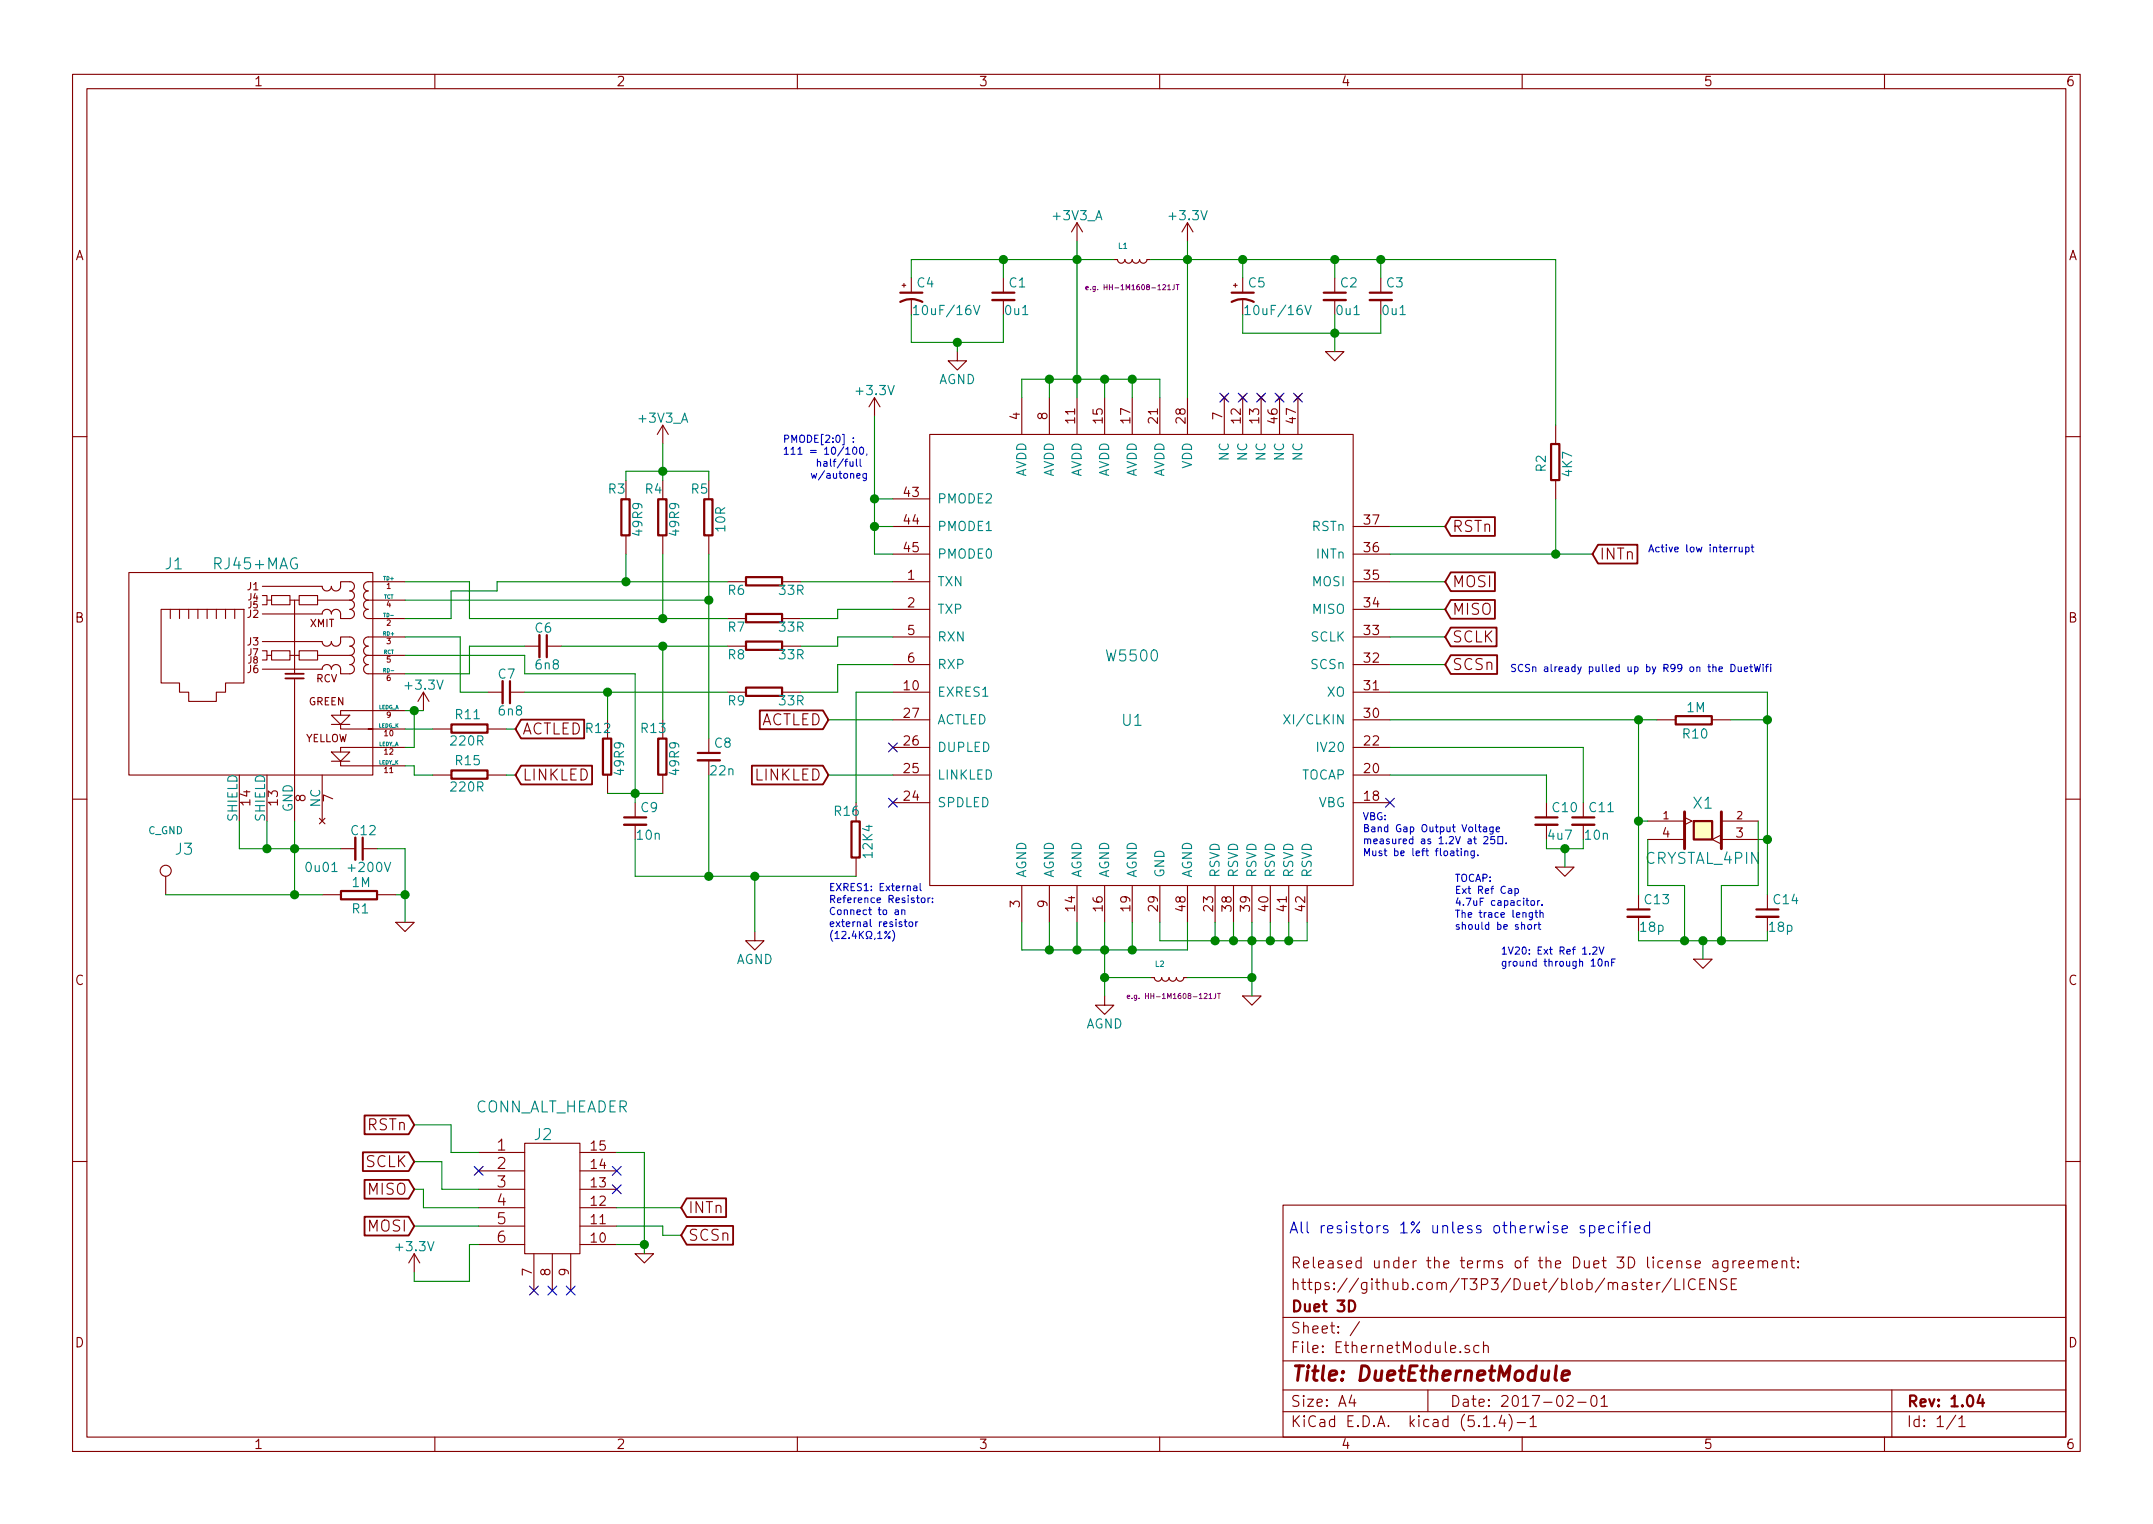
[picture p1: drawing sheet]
EESchema Schematic File Version 4
EELAYER 30 0
EELAYER END
$Descr A4 11693 8268
encoding utf-8
Sheet 1 1
Title "DuetEthernetModule"
Date "2017-02-01"
Rev "1.04"
Comp "Duet 3D"
Comment1 "https://github.com/T3P3/Duet/blob/master/LICENSE "
Comment2 "Released under the terms of the Duet 3D license agreement: "
Comment3 ""
Comment4 ""
$EndDescr
$Comp
L Duet3_MB:W5500 U1
U 1 1
P 6300 3600
F 0 "U1" H 6150 3300 60  0000 C CNN
F 1 "W5500" H 6150 3650 60  0000 C CNN
F 2 "complib:LQFP-48_7x7mm_Pitch0.5mm" H 6150 3500 60  0001 C CNN
F 3 "" H 6150 3500 60  0000 C CNN
	1    6300 3600
	1    0    0    -1  
$EndComp
$Comp
L Duet3:CRYSTAL_4PIN X1
U 1 1
P 9250 4500
F 0 "X1" H 9250 4650 60  0000 C CNN
F 1 "CRYSTAL_4PIN" H 9250 4350 60  0000 C CNN
F 2 "FE Footprints:Xtal_5x3.2" H 9250 4500 60  0001 C CNN
F 3 "" H 9250 4500 60  0000 C CNN
	1    9250 4500
	1    0    0    -1  
$EndComp
$Comp
L Device:C_Small C2
U 1 1
P 7250 1600
F 0 "C2" H 7275 1675 50  0000 L CNN
F 1 "0u1" H 7250 1525 50  0000 L CNN
F 2 "complib:C_0603" H 7250 1600 60  0001 C CNN
F 3 "" H 7250 1600 60  0000 C CNN
	1    7250 1600
	1    0    0    -1  
$EndComp
$Comp
L Device:C_Small C3
U 1 1
P 7500 1600
F 0 "C3" H 7525 1675 50  0000 L CNN
F 1 "0u1" H 7500 1525 50  0000 L CNN
F 2 "complib:C_0603" H 7500 1600 60  0001 C CNN
F 3 "" H 7500 1600 60  0000 C CNN
	1    7500 1600
	1    0    0    -1  
$EndComp
$Comp
L Device:C_Small C1
U 1 1
P 5450 1600
F 0 "C1" H 5475 1675 50  0000 L CNN
F 1 "0u1" H 5450 1525 50  0000 L CNN
F 2 "complib:C_0603" H 5450 1600 60  0001 C CNN
F 3 "" H 5450 1600 60  0000 C CNN
	1    5450 1600
	1    0    0    -1  
$EndComp
$Comp
L Device:C_Small C11
U 1 1
P 8600 4450
F 0 "C11" H 8625 4525 50  0000 L CNN
F 1 "10n" H 8600 4375 50  0000 L CNN
F 2 "complib:C_0603" H 8600 4450 60  0001 C CNN
F 3 "" H 8600 4450 60  0000 C CNN
	1    8600 4450
	1    0    0    -1  
$EndComp
$Comp
L Device:C_Small C10
U 1 1
P 8400 4450
F 0 "C10" H 8425 4525 50  0000 L CNN
F 1 "4u7" H 8400 4375 50  0000 L CNN
F 2 "complib:C_0603" H 8400 4450 60  0001 C CNN
F 3 "" H 8400 4450 60  0000 C CNN
	1    8400 4450
	1    0    0    -1  
$EndComp
$Comp
L Device:C_Small C14
U 1 1
P 9600 4950
F 0 "C14" H 9625 5025 50  0000 L CNN
F 1 "18p" H 9600 4875 50  0000 L CNN
F 2 "complib:C_0603" H 9600 4950 60  0001 C CNN
F 3 "" H 9600 4950 60  0000 C CNN
	1    9600 4950
	1    0    0    -1  
$EndComp
$Comp
L Device:C_Small C13
U 1 1
P 8900 4950
F 0 "C13" H 8925 5025 50  0000 L CNN
F 1 "18p" H 8900 4875 50  0000 L CNN
F 2 "complib:C_0603" H 8900 4950 60  0001 C CNN
F 3 "" H 8900 4950 60  0000 C CNN
	1    8900 4950
	1    0    0    -1  
$EndComp
$Comp
L Duet3:R_SMALL R10
U 1 1
P 9200 3900
F 0 "R10" V 9275 3908 50  0000 C CNN
F 1 "1M" V 9132 3912 50  0000 C CNN
F 2 "complib:R_0603" H 9200 3900 60  0001 C CNN
F 3 "" H 9200 3900 60  0000 C CNN
	1    9200 3900
	0    1    1    0   
$EndComp
$Comp
L Duet3:R_SMALL R6
U 1 1
P 4150 3150
F 0 "R6" V 4100 3300 50  0000 C CNN
F 1 "33R" V 4100 3000 50  0000 C CNN
F 2 "complib:R_0603" H 4150 3150 60  0001 C CNN
F 3 "" H 4150 3150 60  0000 C CNN
	1    4150 3150
	0    -1   -1   0   
$EndComp
$Comp
L Duet3:R_SMALL R7
U 1 1
P 4150 3350
F 0 "R7" V 4100 3500 50  0000 C CNN
F 1 "33R" V 4100 3200 50  0000 C CNN
F 2 "complib:R_0603" H 4150 3350 60  0001 C CNN
F 3 "" H 4150 3350 60  0000 C CNN
	1    4150 3350
	0    -1   -1   0   
$EndComp
$Comp
L Duet3:R_SMALL R8
U 1 1
P 4150 3500
F 0 "R8" V 4100 3650 50  0000 C CNN
F 1 "33R" V 4100 3350 50  0000 C CNN
F 2 "complib:R_0603" H 4150 3500 60  0001 C CNN
F 3 "" H 4150 3500 60  0000 C CNN
	1    4150 3500
	0    -1   -1   0   
$EndComp
$Comp
L Duet3:R_SMALL R9
U 1 1
P 4150 3750
F 0 "R9" V 4100 3900 50  0000 C CNN
F 1 "33R" V 4100 3600 50  0000 C CNN
F 2 "complib:R_0603" H 4150 3750 60  0001 C CNN
F 3 "" H 4150 3750 60  0000 C CNN
	1    4150 3750
	0    -1   -1   0   
$EndComp
$Comp
L Duet3:R_SMALL R4
U 1 1
P 3600 2800
F 0 "R4" H 3650 2650 50  0000 C CNN
F 1 "49R9" V 3532 2812 50  0000 C CNN
F 2 "complib:R_0603" H 3600 2800 60  0001 C CNN
F 3 "" H 3600 2800 60  0000 C CNN
	1    3600 2800
	-1   0    0    1   
$EndComp
$Comp
L Duet3:R_SMALL R3
U 1 1
P 3400 2800
F 0 "R3" H 3450 2650 50  0000 C CNN
F 1 "49R9" V 3332 2812 50  0000 C CNN
F 2 "complib:R_0603" H 3400 2800 60  0001 C CNN
F 3 "" H 3400 2800 60  0000 C CNN
	1    3400 2800
	-1   0    0    1   
$EndComp
$Comp
L Duet3:R_SMALL R13
U 1 1
P 3600 4100
F 0 "R13" H 3650 3950 50  0000 C CNN
F 1 "49R9" V 3532 4112 50  0000 C CNN
F 2 "complib:R_0603" H 3600 4100 60  0001 C CNN
F 3 "" H 3600 4100 60  0000 C CNN
	1    3600 4100
	-1   0    0    1   
$EndComp
$Comp
L Device:C_Small C6
U 1 1
P 2950 3500
F 0 "C6" V 2850 3450 50  0000 L CNN
F 1 "6n8" V 3050 3450 50  0000 L CNN
F 2 "complib:C_0603" H 2950 3500 60  0001 C CNN
F 3 "" H 2950 3500 60  0000 C CNN
	1    2950 3500
	0    1    1    0   
$EndComp
$Comp
L Device:C_Small C7
U 1 1
P 2750 3750
F 0 "C7" V 2650 3700 50  0000 L CNN
F 1 "6n8" V 2850 3700 50  0000 L CNN
F 2 "complib:C_0603" H 2750 3750 60  0001 C CNN
F 3 "" H 2750 3750 60  0000 C CNN
	1    2750 3750
	0    1    1    0   
$EndComp
$Comp
L Device:C_Small C9
U 1 1
P 3450 4450
F 0 "C9" H 3475 4525 50  0000 L CNN
F 1 "10n" H 3450 4375 50  0000 L CNN
F 2 "complib:C_0603" H 3450 4450 60  0001 C CNN
F 3 "" H 3450 4450 60  0000 C CNN
	1    3450 4450
	1    0    0    -1  
$EndComp
$Comp
L Duet3:R_SMALL R5
U 1 1
P 3850 2800
F 0 "R5" H 3900 2650 50  0000 C CNN
F 1 "10R" V 3782 2812 50  0000 C CNN
F 2 "complib:R_0603" H 3850 2800 60  0001 C CNN
F 3 "" H 3850 2800 60  0000 C CNN
	1    3850 2800
	-1   0    0    1   
$EndComp
$Comp
L Device:C_Small C8
U 1 1
P 3850 4100
F 0 "C8" H 3875 4175 50  0000 L CNN
F 1 "22n" H 3850 4025 50  0000 L CNN
F 2 "complib:C_0603" H 3850 4100 60  0001 C CNN
F 3 "" H 3850 4100 60  0000 C CNN
	1    3850 4100
	1    0    0    -1  
$EndComp
$Comp
L Duet3:R_SMALL R11
U 1 1
P 2550 3950
F 0 "R11" V 2625 3958 50  0000 C CNN
F 1 "220R" V 2482 3962 50  0000 C CNN
F 2 "complib:R_0603" H 2550 3950 60  0001 C CNN
F 3 "" H 2550 3950 60  0000 C CNN
	1    2550 3950
	0    -1   -1   0   
$EndComp
$Comp
L Duet3:R_SMALL R15
U 1 1
P 2550 4200
F 0 "R15" V 2625 4208 50  0000 C CNN
F 1 "220R" V 2482 4212 50  0000 C CNN
F 2 "complib:R_0603" H 2550 4200 60  0001 C CNN
F 3 "" H 2550 4200 60  0000 C CNN
	1    2550 4200
	0    -1   -1   0   
$EndComp
$Comp
L Duet3:RJ45+MAG J1
U 1 1
P 1550 3650
F 0 "J1" H 2100 4250 60  0000 L CNN
F 1 "RJ45+MAG" H 1950 4250 60  0000 R CNN
F 2 "complib:RJ45+MAG" H 1550 3650 60  0001 C CNN
F 3 "" H 1550 3650 60  0000 C CNN
	1    1550 3650
	-1   0    0    -1  
$EndComp
Text GLabel 4500 3900 0    60   Input ~ 0
ACTLED
Text GLabel 4500 4200 0    60   Input ~ 0
LINKLED
NoConn ~ 4850 4050
NoConn ~ 4850 4350
Text GLabel 2800 4200 2    60   Input ~ 0
LINKLED
Text GLabel 2800 3950 2    60   Input ~ 0
ACTLED
$Comp
L Duet3_MB:AGND #PWR01
U 1 1
P 4100 5050
F 0 "#PWR01" H 4100 4800 50  0001 C CNN
F 1 "AGND" H 4100 4900 50  0000 C CNN
F 2 "" H 4100 5050 50  0000 C CNN
F 3 "" H 4100 5050 50  0000 C CNN
	1    4100 5050
	1    0    0    -1  
$EndComp
$Comp
L Duet3:+3V3_A #PWR02
U 1 1
P 3600 2400
F 0 "#PWR02" H 3600 2250 50  0001 C CNN
F 1 "+3V3_A" H 3600 2540 50  0000 C CNN
F 2 "" H 3600 2400 50  0000 C CNN
F 3 "" H 3600 2400 50  0000 C CNN
	1    3600 2400
	1    0    0    -1  
$EndComp
$Comp
L Duet3:+3.3V #PWR03
U 1 1
P 2300 3850
F 0 "#PWR03" H 2300 3700 50  0001 C CNN
F 1 "+3.3V" H 2300 3990 50  0000 C CNN
F 2 "" H 2300 3850 50  0000 C CNN
F 3 "" H 2300 3850 50  0000 C CNN
	1    2300 3850
	1    0    0    -1  
$EndComp
Text Notes 7000 6700 0    60   ~ 0
All resistors 1% unless otherwise specified
Text Notes 4250 2600 0    39   ~ 0
PMODE[2:0] :\n111 = 10/100,\n      half/full \n     w/autoneg\n
$Comp
L Device:C_Small C12
U 1 1
P 1950 4600
F 0 "C12" V 1850 4550 50  0000 L CNN
F 1 "0u01 +200V" V 2050 4300 50  0000 L CNN
F 2 "complib:C_0603" H 1950 4600 60  0001 C CNN
F 3 "" H 1950 4600 60  0000 C CNN
	1    1950 4600
	0    1    1    0   
$EndComp
$Comp
L Duet3:R_SMALL R12
U 1 1
P 3300 4100
F 0 "R12" H 3350 3950 50  0000 C CNN
F 1 "49R9" V 3232 4112 50  0000 C CNN
F 2 "complib:R_0603" H 3300 4100 60  0001 C CNN
F 3 "" H 3300 4100 60  0000 C CNN
	1    3300 4100
	-1   0    0    1   
$EndComp
$Comp
L Duet3:+3.3V #PWR04
U 1 1
P 4750 2250
F 0 "#PWR04" H 4750 2100 50  0001 C CNN
F 1 "+3.3V" H 4750 2390 50  0000 C CNN
F 2 "" H 4750 2250 50  0000 C CNN
F 3 "" H 4750 2250 50  0000 C CNN
	1    4750 2250
	1    0    0    -1  
$EndComp
$Comp
L Duet3:R_SMALL R16
U 1 1
P 4650 4550
F 0 "R16" H 4700 4400 50  0000 C CNN
F 1 "12K4" V 4582 4562 50  0000 C CNN
F 2 "complib:R_0603" H 4650 4550 60  0001 C CNN
F 3 "" H 4650 4550 60  0000 C CNN
	1    4650 4550
	-1   0    0    1   
$EndComp
$Comp
L Duet3:GND #PWR05
U 1 1
P 6800 5400
F 0 "#PWR05" H 6800 5150 50  0001 C CNN
F 1 "GND" H 6800 5250 50  0001 C CNN
F 2 "" H 6800 5400 50  0000 C CNN
F 3 "" H 6800 5400 50  0000 C CNN
	1    6800 5400
	1    0    0    -1  
$EndComp
$Comp
L Duet3_MB:AGND #PWR06
U 1 1
P 6000 5400
F 0 "#PWR06" H 6000 5150 50  0001 C CNN
F 1 "AGND" H 6000 5250 50  0000 C CNN
F 2 "" H 6000 5400 50  0000 C CNN
F 3 "" H 6000 5400 50  0000 C CNN
	1    6000 5400
	1    0    0    -1  
$EndComp
$Comp
L Duet3:GND #PWR07
U 1 1
P 8500 4700
F 0 "#PWR07" H 8500 4450 50  0001 C CNN
F 1 "GND" H 8500 4550 50  0001 C CNN
F 2 "" H 8500 4700 50  0000 C CNN
F 3 "" H 8500 4700 50  0000 C CNN
	1    8500 4700
	1    0    0    -1  
$EndComp
NoConn ~ 7550 4350
NoConn ~ 6650 2150
NoConn ~ 6750 2150
NoConn ~ 6850 2150
NoConn ~ 6950 2150
NoConn ~ 7050 2150
$Comp
L Duet3:+3V3_A #PWR08
U 1 1
P 5850 1300
F 0 "#PWR08" H 5850 1150 50  0001 C CNN
F 1 "+3V3_A" H 5850 1440 50  0000 C CNN
F 2 "" H 5850 1300 50  0000 C CNN
F 3 "" H 5850 1300 50  0000 C CNN
	1    5850 1300
	1    0    0    -1  
$EndComp
$Comp
L Duet3_MB:AGND #PWR09
U 1 1
P 5200 1900
F 0 "#PWR09" H 5200 1650 50  0001 C CNN
F 1 "AGND" H 5200 1750 50  0000 C CNN
F 2 "" H 5200 1900 50  0000 C CNN
F 3 "" H 5200 1900 50  0000 C CNN
	1    5200 1900
	1    0    0    -1  
$EndComp
$Comp
L Duet3:+3.3V #PWR010
U 1 1
P 6450 1300
F 0 "#PWR010" H 6450 1150 50  0001 C CNN
F 1 "+3.3V" H 6450 1440 50  0000 C CNN
F 2 "" H 6450 1300 50  0000 C CNN
F 3 "" H 6450 1300 50  0000 C CNN
	1    6450 1300
	1    0    0    -1  
$EndComp
Wire Wire Line
	4850 4200 4500 4200
Wire Wire Line
	4850 3900 4500 3900
Wire Wire Line
	2800 3950 2750 3950
Wire Wire Line
	2800 4200 2750 4200
Wire Wire Line
	4750 3000 4850 3000
Wire Wire Line
	4750 2250 4750 2700
Wire Wire Line
	4750 2850 4850 2850
Wire Wire Line
	4750 2700 4850 2700
Connection ~ 4750 2850
Connection ~ 4750 2700
Wire Wire Line
	1300 4450 1300 4600
Wire Wire Line
	1300 4600 1450 4600
Wire Wire Line
	1450 4450 1450 4600
Connection ~ 1450 4600
Wire Wire Line
	1600 4450 1600 4600
Connection ~ 1600 4600
Wire Wire Line
	2200 3950 2350 3950
Wire Wire Line
	2200 4150 2250 4150
Wire Wire Line
	2250 4150 2250 4200
Wire Wire Line
	2250 4200 2350 4200
Wire Wire Line
	2200 4050 2250 4050
Wire Wire Line
	2250 4050 2250 3850
Wire Wire Line
	2200 3850 2250 3850
Connection ~ 2250 3850
Wire Wire Line
	2500 3750 2650 3750
Wire Wire Line
	2850 3750 3300 3750
Wire Wire Line
	3300 3750 3300 3900
Wire Wire Line
	2200 3550 2850 3550
Wire Wire Line
	2850 3550 2850 3650
Wire Wire Line
	2850 3650 3450 3650
Wire Wire Line
	3450 3650 3450 4300
Wire Wire Line
	3050 3500 3600 3500
Wire Wire Line
	3600 3500 3600 3900
Wire Wire Line
	3300 4300 3450 4300
Connection ~ 3450 4300
Wire Wire Line
	3450 4550 3450 4750
Connection ~ 3600 3500
Connection ~ 3300 3750
Wire Wire Line
	2200 3250 3850 3250
Wire Wire Line
	3850 3000 3850 3250
Wire Wire Line
	3850 4200 3850 4750
Connection ~ 3850 3250
Wire Wire Line
	3600 3350 3600 3000
Connection ~ 3600 3350
Wire Wire Line
	3400 3150 3400 3000
Connection ~ 3400 3150
Wire Wire Line
	3400 2600 3400 2550
Wire Wire Line
	3400 2550 3600 2550
Wire Wire Line
	3600 2400 3600 2550
Wire Wire Line
	3850 2550 3850 2600
Connection ~ 3600 2550
Wire Wire Line
	2200 3150 2550 3150
Wire Wire Line
	2550 3150 2550 3350
Wire Wire Line
	2550 3350 3600 3350
Wire Wire Line
	2700 3150 3400 3150
Wire Wire Line
	2700 3150 2700 3200
Wire Wire Line
	2700 3200 2450 3200
Wire Wire Line
	2450 3200 2450 3350
Wire Wire Line
	2450 3350 2200 3350
Wire Wire Line
	2500 3750 2500 3450
Wire Wire Line
	2500 3450 2200 3450
Wire Wire Line
	2200 3650 2550 3650
Wire Wire Line
	2550 3650 2550 3500
Wire Wire Line
	2550 3500 2850 3500
Wire Wire Line
	4350 3350 4550 3350
Wire Wire Line
	4550 3350 4550 3300
Wire Wire Line
	4550 3300 4850 3300
Wire Wire Line
	4350 3150 4850 3150
Wire Wire Line
	4350 3750 4550 3750
Wire Wire Line
	4550 3750 4550 3600
Wire Wire Line
	4550 3600 4850 3600
Wire Wire Line
	4350 3500 4550 3500
Wire Wire Line
	4550 3500 4550 3450
Wire Wire Line
	4550 3450 4850 3450
Wire Wire Line
	4650 4350 4650 3750
Wire Wire Line
	4650 3750 4850 3750
Wire Wire Line
	6600 5000 6600 5100
Wire Wire Line
	6300 5100 6600 5100
Wire Wire Line
	6700 5100 6700 5000
Wire Wire Line
	6800 5000 6800 5100
Connection ~ 6700 5100
Wire Wire Line
	6900 5100 6900 5000
Connection ~ 6800 5100
Wire Wire Line
	7000 5100 7000 5000
Connection ~ 6900 5100
Wire Wire Line
	7100 5100 7100 5000
Connection ~ 7000 5100
Wire Wire Line
	6300 5000 6300 5100
Connection ~ 6600 5100
Wire Wire Line
	6450 5150 6450 5000
Wire Wire Line
	5550 5150 5700 5150
Wire Wire Line
	6150 5150 6150 5000
Wire Wire Line
	6000 5000 6000 5150
Connection ~ 6150 5150
Wire Wire Line
	5850 5150 5850 5000
Connection ~ 6000 5150
Wire Wire Line
	5700 5150 5700 5000
Connection ~ 5850 5150
Wire Wire Line
	5550 5150 5550 5000
Connection ~ 5700 5150
Wire Wire Line
	7550 4200 8400 4200
Wire Wire Line
	8400 4200 8400 4350
Wire Wire Line
	7550 4050 8600 4050
Wire Wire Line
	8600 4050 8600 4350
Wire Wire Line
	8400 4550 8400 4600
Wire Wire Line
	8400 4600 8500 4600
Wire Wire Line
	8600 4600 8600 4550
Wire Wire Line
	8500 4600 8500 4700
Connection ~ 8500 4600
Wire Wire Line
	5550 2150 5550 2050
Wire Wire Line
	5550 2050 5700 2050
Wire Wire Line
	5700 2050 5700 2150
Wire Wire Line
	5850 1300 5850 1400
Connection ~ 5700 2050
Wire Wire Line
	6000 2050 6000 2150
Connection ~ 5850 2050
Wire Wire Line
	6150 2050 6150 2150
Connection ~ 6000 2050
Wire Wire Line
	6300 2050 6300 2150
Connection ~ 6150 2050
Wire Wire Line
	4950 1400 5450 1400
Wire Wire Line
	5450 1400 5450 1500
Wire Wire Line
	4950 1400 4950 1500
Connection ~ 5450 1400
Wire Wire Line
	4950 1700 4950 1850
Wire Wire Line
	4950 1850 5200 1850
Wire Wire Line
	5450 1850 5450 1700
Wire Wire Line
	5200 1850 5200 1900
Connection ~ 5200 1850
Wire Wire Line
	6450 1300 6450 1400
Connection ~ 5850 1400
Wire Wire Line
	6250 1400 6450 1400
Wire Wire Line
	6750 1400 6750 1500
Connection ~ 6450 1400
Wire Wire Line
	7250 1400 7250 1500
Connection ~ 6750 1400
Wire Wire Line
	7500 1400 7500 1500
Connection ~ 7250 1400
Wire Wire Line
	6750 1700 6750 1800
Wire Wire Line
	6750 1800 7250 1800
Wire Wire Line
	7250 1700 7250 1800
Wire Wire Line
	7500 1800 7500 1700
Connection ~ 7250 1800
$Comp
L Duet3:GND #PWR011
U 1 1
P 7250 1900
F 0 "#PWR011" H 7250 1650 50  0001 C CNN
F 1 "GND" H 7250 1750 50  0001 C CNN
F 2 "" H 7250 1900 50  0000 C CNN
F 3 "" H 7250 1900 50  0000 C CNN
	1    7250 1900
	1    0    0    -1  
$EndComp
Text GLabel 7850 2850 2    60   Input ~ 0
RSTn
Text GLabel 8650 3000 2    60   Input ~ 0
INTn
Text GLabel 7850 3150 2    60   Input ~ 0
MOSI
Text GLabel 7850 3300 2    60   Input ~ 0
MISO
Text GLabel 7850 3450 2    60   Input ~ 0
SCLK
Text GLabel 7850 3600 2    60   Input ~ 0
SCSn
Wire Wire Line
	7550 3750 9600 3750
Wire Wire Line
	7550 3900 8900 3900
Wire Wire Line
	9600 3900 9400 3900
Wire Wire Line
	9600 4550 9550 4550
Connection ~ 9600 3900
Wire Wire Line
	8950 4450 8900 4450
Wire Wire Line
	8900 3900 8900 4450
Connection ~ 8900 3900
Connection ~ 8900 4450
Connection ~ 9600 4550
Wire Wire Line
	8950 4550 8950 4800
Wire Wire Line
	8950 4800 9150 4800
Wire Wire Line
	9150 4800 9150 5100
Wire Wire Line
	9550 4450 9550 4800
Wire Wire Line
	9550 4800 9350 4800
Wire Wire Line
	9350 4800 9350 5100
$Comp
L Duet3:GND #PWR012
U 1 1
P 9250 5200
F 0 "#PWR012" H 9250 4950 50  0001 C CNN
F 1 "GND" H 9250 5050 50  0001 C CNN
F 2 "" H 9250 5200 50  0000 C CNN
F 3 "" H 9250 5200 50  0000 C CNN
	1    9250 5200
	1    0    0    -1  
$EndComp
Wire Wire Line
	8900 5050 8900 5100
Wire Wire Line
	8900 5100 9150 5100
Connection ~ 9150 5100
Wire Wire Line
	9600 5100 9600 5050
Connection ~ 9350 5100
Wire Wire Line
	9250 5100 9250 5200
Connection ~ 9250 5100
Text Notes 4500 5100 0    39   ~ 0
EXRES1: External\nReference Resistor:\nConnect to an\nexternal resistor\n(12.4KΩ,1%)
Text Notes 7400 4650 0    39   ~ 0
VBG:\nBand Gap Output Voltage\nmeasured as 1.2V at 25℃.\nMust be left floating.
Text Notes 7900 5050 0    39   ~ 0
TOCAP:\nExt Ref Cap\n4.7uF capacitor.\nThe trace length \nshould be short
Text Notes 8150 5250 0    39   ~ 0
1V20: Ext Ref 1.2V\nground through 10nF
$Comp
L Device:L_Small L2
U 1 1
P 6350 5300
F 0 "L2" V 6275 5250 30  0000 C CNN
F 1 "L_MINI" H 6350 5350 22  0001 C CNN
F 2 "complib:R_0603" H 6350 5300 60  0001 C CNN
F 3 "e.g. HH-1M1608-121JT" V 6450 5325 28  0000 C CNN
	1    6350 5300
	0    1    1    0   
$EndComp
Wire Wire Line
	6250 5300 6000 5300
Connection ~ 6000 5300
Wire Wire Line
	6450 5300 6800 5300
Connection ~ 6800 5300
$Comp
L Device:L_Small L1
U 1 1
P 6150 1400
F 0 "L1" V 6075 1350 30  0000 C CNN
F 1 "L_MINI" V 6150 1450 22  0001 C CNN
F 2 "complib:R_0603" H 6150 1400 60  0001 C CNN
F 3 "e.g. HH-1M1608-121JT" V 6300 1400 28  0000 C CNN
	1    6150 1400
	0    1    1    0   
$EndComp
Text Notes 8200 3650 0    39   ~ 0
SCSn already pulled up by R99 on the DuetWifi
$Comp
L Duet3:R_SMALL R2
U 1 1
P 8450 2500
F 0 "R2" V 8525 2508 50  0000 C CNN
F 1 "4K7" V 8382 2512 50  0000 C CNN
F 2 "complib:R_0603" H 8450 2500 60  0001 C CNN
F 3 "" H 8450 2500 60  0000 C CNN
	1    8450 2500
	-1   0    0    1   
$EndComp
Wire Wire Line
	7550 3000 8450 3000
Wire Wire Line
	8450 2700 8450 3000
Connection ~ 8450 3000
Wire Wire Line
	8450 1400 8450 2300
Connection ~ 7500 1400
Text Notes 8950 3000 0    39   ~ 0
Active low interrupt
Wire Wire Line
	7850 2850 7550 2850
Wire Wire Line
	7850 3150 7550 3150
Wire Wire Line
	7850 3300 7550 3300
Wire Wire Line
	7850 3450 7550 3450
Wire Wire Line
	7850 3600 7550 3600
$Comp
L Duet3:+3.3V #PWR014
U 1 1
P 2250 6900
F 0 "#PWR014" H 2250 6750 50  0001 C CNN
F 1 "+3.3V" H 2250 7040 50  0000 C CNN
F 2 "" H 2250 6900 50  0000 C CNN
F 3 "" H 2250 6900 50  0000 C CNN
	1    2250 6900
	1    0    0    -1  
$EndComp
Wire Wire Line
	2600 6750 2550 6750
Wire Wire Line
	2550 6750 2550 6950
Wire Wire Line
	2550 6950 2250 6950
Wire Wire Line
	2250 6950 2250 6900
Text GLabel 2250 6100 0    60   Input ~ 0
RSTn
Wire Wire Line
	2250 6100 2450 6100
Wire Wire Line
	2450 6100 2450 6250
Wire Wire Line
	2450 6250 2600 6250
Text GLabel 2250 6650 0    60   Input ~ 0
MOSI
Text GLabel 2250 6450 0    60   Input ~ 0
MISO
Text GLabel 2250 6300 0    60   Input ~ 0
SCLK
Wire Wire Line
	2250 6300 2400 6300
Wire Wire Line
	2400 6300 2400 6450
Wire Wire Line
	2400 6450 2600 6450
Wire Wire Line
	2250 6450 2300 6450
Wire Wire Line
	2300 6450 2300 6550
Wire Wire Line
	2300 6550 2600 6550
Wire Wire Line
	2600 6650 2250 6650
NoConn ~ 2600 6350
NoConn ~ 2900 7000
NoConn ~ 3000 7000
NoConn ~ 3100 7000
$Comp
L Device:CP1_Small C4
U 1 1
P 4950 1600
F 0 "C4" H 4975 1675 50  0000 L CNN
F 1 "10uF/16V" H 4950 1525 50  0000 L CNN
F 2 "complib:C_1206_pol" H 4950 1600 60  0001 C CNN
F 3 "" H 4950 1600 60  0000 C CNN
	1    4950 1600
	1    0    0    -1  
$EndComp
$Comp
L Device:CP1_Small C5
U 1 1
P 6750 1600
F 0 "C5" H 6775 1675 50  0000 L CNN
F 1 "10uF/16V" H 6750 1525 50  0000 L CNN
F 2 "complib:C_1206_pol" H 6750 1600 60  0001 C CNN
F 3 "" H 6750 1600 60  0000 C CNN
	1    6750 1600
	1    0    0    -1  
$EndComp
Wire Wire Line
	9600 3750 9600 3900
$Comp
L Duet3:GND #PWR015
U 1 1
P 2200 5000
F 0 "#PWR015" H 2200 4750 50  0001 C CNN
F 1 "GND" H 2200 4850 50  0001 C CNN
F 2 "" H 2200 5000 50  0000 C CNN
F 3 "" H 2200 5000 50  0000 C CNN
	1    2200 5000
	1    0    0    -1  
$EndComp
Wire Wire Line
	2050 4600 2200 4600
Wire Wire Line
	2200 4600 2200 4850
Wire Wire Line
	3450 4750 3850 4750
Connection ~ 3850 4750
Wire Wire Line
	4100 5050 4100 4750
Connection ~ 4100 4750
$Comp
L Duet3:R_SMALL R1
U 1 1
P 1950 4850
F 0 "R1" V 2025 4858 50  0000 C CNN
F 1 "1M" V 1882 4862 50  0000 C CNN
F 2 "complib:R_0603" H 1950 4850 60  0001 C CNN
F 3 "" H 1950 4850 60  0000 C CNN
	1    1950 4850
	0    1    1    0   
$EndComp
Wire Wire Line
	900  4850 1600 4850
Wire Wire Line
	2150 4850 2200 4850
Connection ~ 2200 4850
$Comp
L Connector:TestPoint J3
U 1 1
P 900 4850
F 0 "J3" H 1000 5100 60  0000 C CNN
F 1 "C_GND" H 900 5200 39  0000 C CNN
F 2 "complib:2.8mm_Spade_terminal" H 900 4850 60  0001 C CNN
F 3 "PC110D5" H 900 4800 60  0001 C CNN
	1    900  4850
	1    0    0    -1  
$EndComp
Connection ~ 1600 4850
Wire Wire Line
	4750 2850 4750 3000
Wire Wire Line
	4750 2700 4750 2850
Wire Wire Line
	1450 4600 1600 4600
Wire Wire Line
	1600 4600 1600 4850
Wire Wire Line
	1600 4600 1850 4600
Wire Wire Line
	2250 3850 2300 3850
Wire Wire Line
	3450 4300 3450 4350
Wire Wire Line
	3450 4300 3600 4300
Wire Wire Line
	3600 3500 3950 3500
Wire Wire Line
	3300 3750 3950 3750
Wire Wire Line
	3850 3250 3850 4000
Wire Wire Line
	3600 3350 3950 3350
Wire Wire Line
	3400 3150 3950 3150
Wire Wire Line
	3600 2550 3850 2550
Wire Wire Line
	3600 2550 3600 2600
Wire Wire Line
	6700 5100 6800 5100
Wire Wire Line
	6800 5100 6800 5300
Wire Wire Line
	6800 5100 6900 5100
Wire Wire Line
	6900 5100 7000 5100
Wire Wire Line
	7000 5100 7100 5100
Wire Wire Line
	6600 5100 6700 5100
Wire Wire Line
	6150 5150 6450 5150
Wire Wire Line
	6000 5150 6150 5150
Wire Wire Line
	6000 5150 6000 5300
Wire Wire Line
	5850 5150 6000 5150
Wire Wire Line
	5700 5150 5850 5150
Wire Wire Line
	8500 4600 8600 4600
Wire Wire Line
	5700 2050 5850 2050
Wire Wire Line
	5850 2050 5850 2150
Wire Wire Line
	5850 2050 6000 2050
Wire Wire Line
	6000 2050 6150 2050
Wire Wire Line
	6150 2050 6300 2050
Wire Wire Line
	5450 1400 5850 1400
Wire Wire Line
	5200 1850 5450 1850
Wire Wire Line
	5850 1400 5850 2050
Wire Wire Line
	5850 1400 6050 1400
Wire Wire Line
	6450 1400 6450 2150
Wire Wire Line
	6450 1400 6750 1400
Wire Wire Line
	6750 1400 7250 1400
Wire Wire Line
	7250 1400 7500 1400
Wire Wire Line
	7250 1800 7500 1800
Wire Wire Line
	7250 1800 7250 1900
Wire Wire Line
	9600 3900 9600 4550
Wire Wire Line
	8900 3900 9000 3900
Wire Wire Line
	8900 4450 8900 4850
Wire Wire Line
	9600 4550 9600 4850
Wire Wire Line
	9150 5100 9250 5100
Wire Wire Line
	9350 5100 9600 5100
Wire Wire Line
	9250 5100 9350 5100
Wire Wire Line
	6000 5300 6000 5400
Wire Wire Line
	6800 5300 6800 5400
Wire Wire Line
	8450 3000 8650 3000
Wire Wire Line
	7500 1400 8450 1400
Wire Wire Line
	3850 4750 4100 4750
Wire Wire Line
	4100 4750 4650 4750
Wire Wire Line
	2200 4850 2200 5000
Wire Wire Line
	1600 4850 1750 4850
Wire Wire Line
	3500 6750 3500 6800
Connection ~ 3500 6750
Wire Wire Line
	3350 6250 3500 6250
NoConn ~ 3350 6350
NoConn ~ 3350 6450
Wire Wire Line
	3600 6700 3700 6700
Wire Wire Line
	3600 6650 3600 6700
Wire Wire Line
	3350 6650 3600 6650
Text GLabel 3700 6700 2    60   Input ~ 0
SCSn
Wire Wire Line
	3350 6550 3700 6550
Text GLabel 3700 6550 2    60   Input ~ 0
INTn
Wire Wire Line
	3500 6250 3500 6750
Wire Wire Line
	3350 6750 3500 6750
$Comp
L Duet3:GND #PWR013
U 1 1
P 3500 6800
F 0 "#PWR013" H 3500 6550 50  0001 C CNN
F 1 "GND" H 3500 6650 50  0001 C CNN
F 2 "" H 3500 6800 50  0000 C CNN
F 3 "" H 3500 6800 50  0000 C CNN
	1    3500 6800
	1    0    0    -1  
$EndComp
$Comp
L Duet3:CONN_ALT_HEADER J2
U 1 1
P 3000 6500
F 0 "J2" H 2950 6850 60  0000 C CNN
F 1 "CONN_ALT_HEADER" H 3000 7000 60  0000 C CNN
F 2 "complib:CONN_ALT_HEADER_th" H 2950 6500 60  0001 C CNN
F 3 "" H 2950 6500 60  0000 C CNN
	1    3000 6500
	1    0    0    -1  
$EndComp
$EndSCHEMATC
